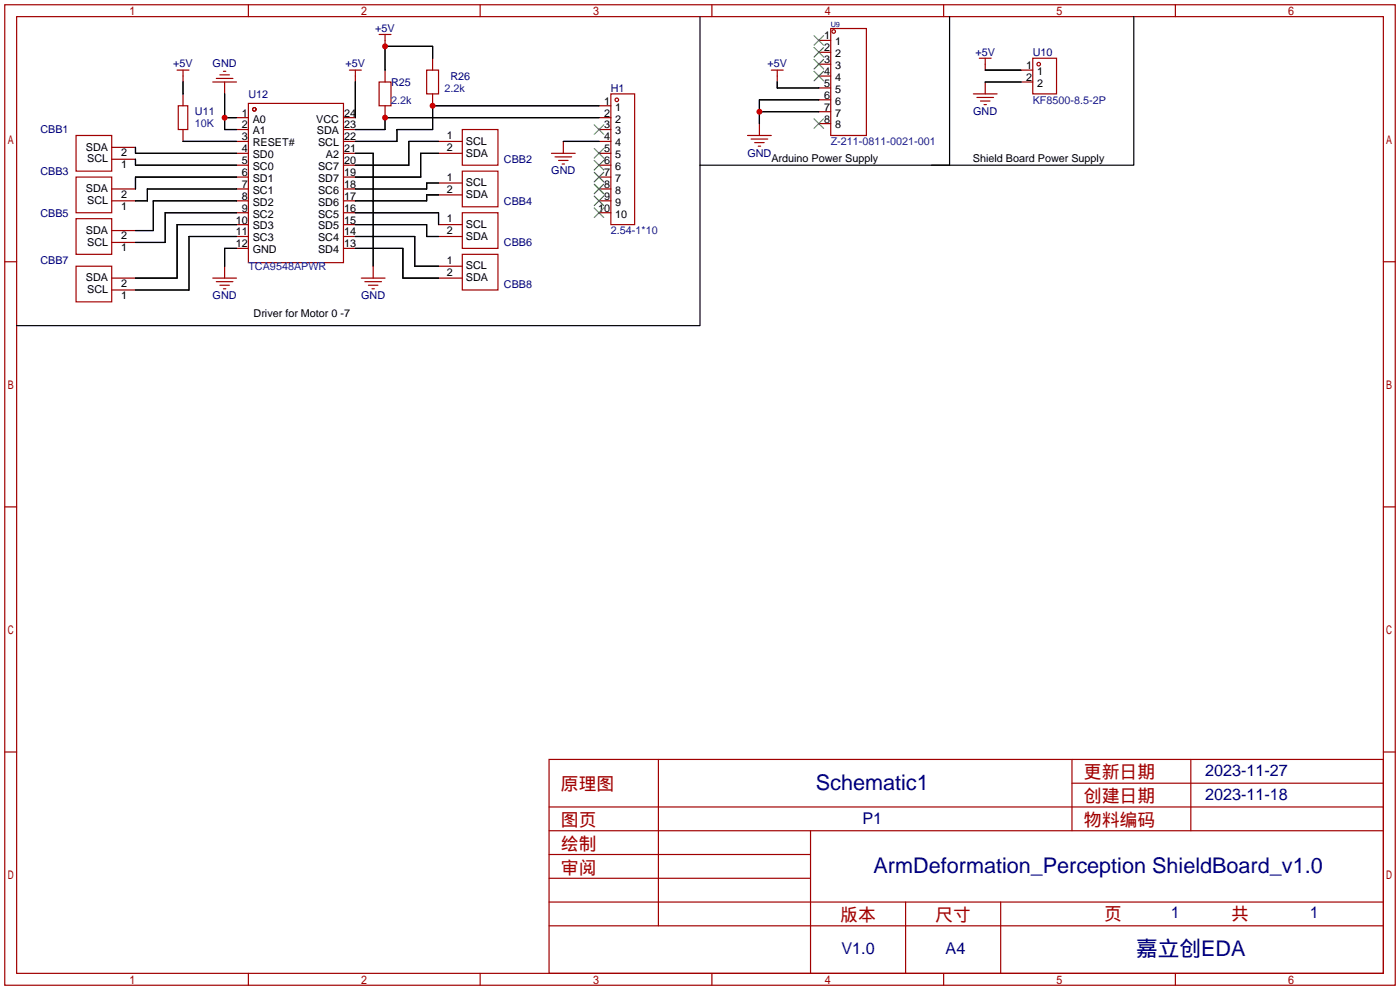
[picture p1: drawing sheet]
<svg xmlns="http://www.w3.org/2000/svg" width="299mm" height="212mm" viewBox="0 0 299 212" stroke-linecap="round" stroke-linejoin="round" font-family="sans-serif">
<g fill="none" stroke="#a10000" stroke-width=".25">
<path d="M1 1h297.2v209.6h-297.2zM3.6 3.6h292.1v204.4h-292.1zM37.8 15h2.6M39.1 15v1.3M45.5 17.5h5M46.2 16.8h3.6M47 16h2M47.8 15.2h.5M53.1 1v2.6M74.7 15h2.5M75.9 15v1.3M81 17.5h2.6v5.1h-2.6z"/>
<path d="M81 7.4h2.6M82.3 7.4v1.2M91.2 15h2.5v5.1h-2.5zM102.6 1v2.6M152.1 1v2.6M164.8 15h2.6M166.1 15v1.3M177.5 6.1h7.7v22.9h-7.7zM201.7 1v2.6M209.3 12.4h2.5M210.6 12.4v1.3M220.7 12.4h5.1v7.7h-5.1z"/>
<path d="M251.2 1v2.6M16.3 29h7.6v7.6h-7.6zM16.3 37.8h7.6v7.7h-7.6zM38.1 22.6h2v5.1h-2zM53.1 22.1h20.3v34h-20.3zM98.8 27.7h7.6v7.6h-7.6zM98.8 36.6h7.6v7.6h-7.6zM117.9 32.8h5M118.6 33.5h3.6M119.4 34.3h2M120.1 35.1h.5M130.6 20.1h5v27.9h-5z"/>
<path d="M159.8 29h5M160.5 29.7h3.6M161.3 30.5h2M162.1 31.2h.5M208 20.1h5.1M208.8 20.8h3.5M209.5 21.6h2.1M210.3 22.4h.5M1 55.9h2.6M16.3 46.7h7.6v7.7h-7.6zM16.3 56.9h7.6v7.6h-7.6zM45.5 59.4h5"/>
<path d="M77.2 59.4h5.1M98.8 45.5h7.6v7.6h-7.6zM98.8 54.4h7.6v7.6h-7.6zM295.7 55.9h2.5M46.2 60.2h3.6M47 61h2M47.8 61.7h.5M78 60.2h3.5M78.7 61h2.1M79.5 61.7h.5M1 108.3h2.6M295.7 108.3h2.5"/>
<path d="M1 160.7h2.6M117.3 162.3h178.4v45.7h-178.4zM117.3 177.5h178.4M117.3 172.5h178.4M140.7 162.3v35.6M173.2 177.5v30.5M229.1 162.3v15.2M229.1 167.4h66.6M254.5 162.3v15.2M295.7 160.7h2.5M117.3 182.6h55.9M117.3 197.9h178.4"/>
<path d="M117.3 192.8h178.4M117.3 187.7h55.9M193.5 192.8v15.2M213.9 192.8v15.2M53.1 208v2.6M102.6 208v2.6M152.1 208v2.6M201.7 208v2.6M251.2 208v2.6"/>
<circle cx="178.2" cy="6.7" r=".38"/>
<circle cx="222" cy="13.7" r=".38"/>
<circle cx="54.4" cy="23.4" r=".38"/>
<circle cx="131.8" cy="21.3" r=".38"/>
</g>
<g fill="none" stroke="#870000" stroke-width=".25">
<path d="M39.1 16.3v1.2M48 17.5v2.6M75.9 16.3v1.2M82.3 8.6v1.3M82.3 15v2.5M92.5 12.4v2.6M166.1 16.3v1.2M175 8.6h2.5M175 11.2h2.5M175 13.7h2.5M175 16.3h2.5M175 18.8h2.5"/>
<path d="M210.6 13.7v1.3M210.6 17.5v2.6M218.2 15h2.5M218.2 17.5h2.5M23.9 34h5.1M23.9 31.5h5.1M39.1 20.1v2.5M39.1 27.7v2.5M50.5 30.2h2.6M50.5 32.8h2.6M50.5 25.1h2.6M50.5 27.7h2.6"/>
<path d="M50.5 35.3h2.6M50.5 37.8h2.6M73.4 30.2h2.5M73.4 32.8h2.5M73.4 25.1h2.5M73.4 27.7h2.5M73.4 35.3h2.5M73.4 37.8h2.5M82.3 22.6v2.5M92.5 20.1v2.5M93.7 30.2h5.1M93.7 32.8h5.1"/>
<path d="M93.7 39.1h5.1M120.4 30.2v2.6M128 30.2h2.6M128 32.8h2.6M128 25.1h2.6M128 27.7h2.6M128 35.3h2.6M128 37.8h2.6M128 22.6h2.6M162.3 26.4v2.6M175 21.3h2.5M175 23.9h2.5"/>
<path d="M175 26.4h2.5M23.9 42.9h5.1M23.9 40.4h5.1M23.9 51.8h5.1M23.9 49.3h5.1M23.9 59.4h5.1M48 56.9v2.5M50.5 42.9h2.6M50.5 40.4h2.6M50.5 48h2.6M50.5 50.5h2.6M50.5 45.5h2.6"/>
<path d="M50.5 53.1h2.6M73.4 42.9h2.5M73.4 40.4h2.5M73.4 48h2.5M73.4 50.5h2.5M73.4 45.5h2.5M73.4 53.1h2.5M79.8 56.9v2.5M93.7 59.4h5.1M93.7 41.7h5.1M93.7 48h5.1M93.7 50.5h5.1"/>
<path d="M93.7 56.9h5.1M128 42.9h2.6M128 40.4h2.6M128 45.5h2.6M23.9 62h5.1"/>
</g>
<g fill="none" stroke="#000" stroke-width=".25">
<path d="M39.1 17.5v2.6M75.9 17.5v7.6M92.5 12.4v-2.5h-10.2v5.1M149.6 3.6v66h-146M166.1 17.5v1.3h8.9M202.9 3.6v31.7h-53.3M210.6 15h7.6M210.6 17.5h7.6M242.3 3.6v31.7h-43.2M29 31.5v1.3h21.5M29 34v1.3h21.5M39.1 30.2h11.4"/>
<path d="M48 20.1v7.6h2.5M48 25.1h2.5M50.5 37.8h-21.5v2.6M75.9 32.8h3.9v24.1M93.7 32.8h-3.8v5h-14M93.7 39.1h-2.5v1.3h-15.3M93.7 30.2h-6.3v5.1h-11.5M120.4 30.2h7.6M128 25.1h-45.7v2.6h-6.4M128 22.6h-35.5v5.1h-7.7v2.5h-8.9M162.3 23.9h12.7M175 21.3h-12.7v5.1"/>
<path d="M50.5 40.4h-19v2.5h-2.5M50.5 42.9h-17.7v6.4h-3.8M50.5 53.1h-2.5v3.8M50.5 50.5h-10.1v11.5h-11.4M50.5 48h-12.7v11.4h-8.8M50.5 45.5h-15.2v6.3h-6.3M75.9 53.1h10.2v6.3h7.6M75.9 50.5h12.7v6.4h5.1M75.9 48h15.3v2.5h2.5M75.9 45.5h17.8v2.5M93.7 41.7h-2.5v1.2h-15.3"/>
</g>
<g fill="none" stroke="#3c3" stroke-width=".25">
<path d="M174 7.6l2 2.1M174 10.2l2 2M174 12.7l2 2M174 15.2l2 2.1M176 7.6l-2 2.1M176 10.2l-2 2M176 12.7l-2 2M176 15.2l-2 2.1M127 26.7l2 2M127 31.8l2 2M127 34.3l2 2M127 36.8l2 2.1"/>
<path d="M127 39.4l2 2M129 26.7l-2 2M129 31.8l-2 2M129 34.3l-2 2M129 36.8l-2 2.1M129 39.4l-2 2M174 25.4l2 2M176 25.4l-2 2M127 41.9l2 2M127 44.4l2 2.1M129 41.9l-2 2M129 44.4l-2 2.1"/>
</g>
<g fill="#c00">
<circle cx="48" cy="25.1" r=".63"/>
<circle cx="82.3" cy="9.9" r=".63"/>
<circle cx="92.5" cy="22.6" r=".63"/>
<circle cx="82.3" cy="25.1" r=".63"/>
<circle cx="162.3" cy="23.9" r=".63"/>
</g>
<g font-size="4.6" fill="#000080">
<text x="174.4" y="168.8">Schematic1</text>
<text x="186.7" y="186.6">ArmDeformation_Perception ShieldBoard_v1.0</text>
<text x="242.8" y="204.3">嘉立创EDA</text>
</g>
<g font-size="3.8" fill="#a00000">
<text x="231.6" y="166.4">更新日期</text>
<text x="119.9" y="168.9">原理图</text>
<text x="231.6" y="171.5">创建日期</text>
<text x="119.9" y="176.5">图页</text>
<text x="231.6" y="176.5">物料编码</text>
<text x="119.9" y="181.6">绘制</text>
<text x="119.9" y="186.7">审阅</text>
<text x="179.6" y="196.9">版本</text>
<text x="199.9" y="196.9">尺寸</text>
<text x="236" y="196.6">页</text>
<text x="263.1" y="196.6">共</text>
</g>
<g font-size="3.5" fill="#000080">
<text x="257.6" y="165.9">2023-11-27</text>
<text x="257.6" y="171">2023-11-18</text>
<text x="184.3" y="176">P1</text>
<text x="250.2" y="196.1">1</text>
<text x="280" y="196.1">1</text>
<text x="179.8" y="204">V1.0</text>
<text x="202.1" y="204">A4</text>
</g>
<g font-size="2.3" fill="#000080">
<text x="80.2" y="6.8">+5V</text>
<text x="208.5" y="11.9">+5V</text>
<text x="220.7" y="12">U10</text>
<text x="37" y="14.4">+5V</text>
<text x="45.4" y="14.4">GND</text>
<text x="73.9" y="14.4">+5V</text>
<text x="96.3" y="17.1">R26</text>
<text x="164" y="14.4">+5V</text>
<text x="53.1" y="20.9">U12</text>
<text x="83.6" y="18.3">R25</text>
<text x="130.6" y="19.6">H1</text>
<text x="8.6" y="28.5">CBB1</text>
<text x="41.7" y="24.7">U11</text>
<text x="208" y="24.6">GND</text>
<text x="107.7" y="34.8">CBB2</text>
<text x="159.7" y="33.5">GND</text>
<text x="8.6" y="37.4">CBB3</text>
<text x="117.8" y="37.3">GND</text>
<text x="8.6" y="46.3">CBB5</text>
<text x="107.7" y="43.7">CBB4</text>
<text x="107.7" y="52.6">CBB6</text>
<text x="8.6" y="56.4">CBB7</text>
<text x="45.4" y="63.9">GND</text>
<text x="77.2" y="63.9">GND</text>
<text x="107.7" y="61.5">CBB8</text>
</g>
<g font-size="2.3">
<text x="176.1" y="8.4">1</text>
<text x="176.1" y="10.9">2</text>
<text x="178.5" y="9.7">1</text>
<text x="176.1" y="13.5">3</text>
<text x="176.1" y="16">4</text>
<text x="178.5" y="12.2">2</text>
<text x="178.5" y="14.8">3</text>
<text x="178.5" y="17.3">4</text>
<text x="219.3" y="14.8">1</text>
<text x="219.3" y="17.3">2</text>
<text x="221.7" y="16">1</text>
<text x="129.1" y="22.4">1</text>
<text x="131.5" y="23.6">1</text>
<text x="176.1" y="18.6">5</text>
<text x="176.1" y="21.1">6</text>
<text x="176.1" y="23.6">7</text>
<text x="178.5" y="19.8">5</text>
<text x="178.5" y="22.4">6</text>
<text x="221.7" y="18.6">2</text>
<text x="51.7" y="24.9">1</text>
<text x="51.7" y="27.5">2</text>
<text x="51.7" y="30">3</text>
<text x="54" y="26.2">A0</text>
<text x="54" y="28.7">A1</text>
<text x="67.6" y="26.2">VCC</text>
<text x="67.7" y="28.7">SDA</text>
<text x="73.5" y="30">22</text>
<text x="73.5" y="27.5">23</text>
<text x="73.5" y="24.9">24</text>
<text x="95.5" y="29.8">1</text>
<text x="129.1" y="24.9">2</text>
<text x="129.1" y="27.5">3</text>
<text x="129.1" y="30">4</text>
<text x="131.5" y="26.2">2</text>
<text x="131.5" y="28.7">3</text>
<text x="176.1" y="26.2">8</text>
<text x="178.5" y="24.9">7</text>
<text x="178.5" y="27.5">8</text>
<text x="18.4" y="32.2">SDA</text>
<text x="18.6" y="34.7">SCL</text>
<text x="25.9" y="35.9">1</text>
<text x="25.9" y="33.3">2</text>
<text x="51.7" y="32.5">4</text>
<text x="51.7" y="35.1">5</text>
<text x="54" y="31.3">RESET#</text>
<text x="54" y="33.8">SD0</text>
<text x="68" y="31.3">SCL</text>
<text x="69.6" y="33.8">A2</text>
<text x="73.5" y="35.1">20</text>
<text x="73.5" y="32.5">21</text>
<text x="95.5" y="32.3">2</text>
<text x="99.6" y="30.9">SCL</text>
<text x="99.6" y="33.5">SDA</text>
<text x="129.1" y="32.5">5</text>
<text x="129.1" y="35.1">6</text>
<text x="131.5" y="31.3">4</text>
<text x="131.5" y="33.8">5</text>
<text x="164.9" y="34.7">Arduino Power Supply</text>
<text x="207.9" y="34.7">Shield Board Power Supply</text>
<text x="18.4" y="41.1">SDA</text>
<text x="51.7" y="37.6">6</text>
<text x="51.7" y="40.2">7</text>
<text x="54" y="36.3">SC0</text>
<text x="54" y="38.9">SD1</text>
<text x="54" y="41.4">SC1</text>
<text x="68" y="41.4">SC6</text>
<text x="68" y="38.9">SD7</text>
<text x="68" y="36.3">SC7</text>
<text x="73.5" y="40.2">18</text>
<text x="73.5" y="37.6">19</text>
<text x="95.5" y="38.7">1</text>
<text x="95.5" y="41.2">2</text>
<text x="99.6" y="39.8">SCL</text>
<text x="129.1" y="37.6">7</text>
<text x="129.1" y="40.2">8</text>
<text x="131.5" y="36.3">6</text>
<text x="131.5" y="38.9">7</text>
<text x="131.5" y="41.4">8</text>
<text x="18.6" y="43.6">SCL</text>
<text x="25.9" y="44.8">1</text>
<text x="25.9" y="42.2">2</text>
<text x="50.4" y="47.8">10</text>
<text x="51.7" y="42.7">8</text>
<text x="51.7" y="45.2">9</text>
<text x="54" y="44">SD2</text>
<text x="54" y="46.5">SC2</text>
<text x="68" y="46.5">SC5</text>
<text x="68" y="44">SD6</text>
<text x="73.5" y="47.8">15</text>
<text x="73.5" y="45.2">16</text>
<text x="73.5" y="42.7">17</text>
<text x="95.5" y="47.5">1</text>
<text x="99.6" y="42.3">SDA</text>
<text x="127.9" y="45.2">10</text>
<text x="129.1" y="42.7">9</text>
<text x="131.5" y="44">9</text>
<text x="131.5" y="46.5">10</text>
<text x="18.4" y="50">SDA</text>
<text x="18.6" y="52.5">SCL</text>
<text x="25.9" y="53.7">1</text>
<text x="25.9" y="51.1">2</text>
<text x="50.4" y="50.3">11</text>
<text x="50.4" y="52.9">12</text>
<text x="54" y="49">SD3</text>
<text x="54" y="51.6">SC3</text>
<text x="68" y="51.6">SC4</text>
<text x="68" y="49">SD5</text>
<text x="73.5" y="52.9">13</text>
<text x="73.5" y="50.3">14</text>
<text x="95.5" y="50.1">2</text>
<text x="99.6" y="48.7">SCL</text>
<text x="99.6" y="51.2">SDA</text>
<text x="54" y="54.1">GND</text>
<text x="68" y="54.1">SD4</text>
<text x="95.5" y="56.4">1</text>
<text x="95.5" y="59">2</text>
<text x="99.6" y="57.6">SCL</text>
<text x="18.4" y="60.1">SDA</text>
<text x="18.6" y="62.7">SCL</text>
<text x="25.9" y="63.8">1</text>
<text x="25.9" y="61.3">2</text>
<text x="99.6" y="60.1">SDA</text>
<text x="54.2" y="67.7">Driver for Motor 0 -7</text>
</g>
<g font-size="2.3" fill="#00f">
<text x="83.6" y="22.1">2.2k</text>
<text x="95" y="19.6">2.2k</text>
<text x="220.7" y="22.1">KF8500-8.5-2P</text>
<text x="41.7" y="27.2">10K</text>
<text x="177.5" y="31">Z-211-0811-0021-001</text>
<text x="130.6" y="50.1">2.54-1*10</text>
<text x="53.1" y="57.7">TCA9548APWR</text>
</g>
<text font-size="1.6" fill="#000080" x="177.5" y="5.8">U9</text>
</svg>
